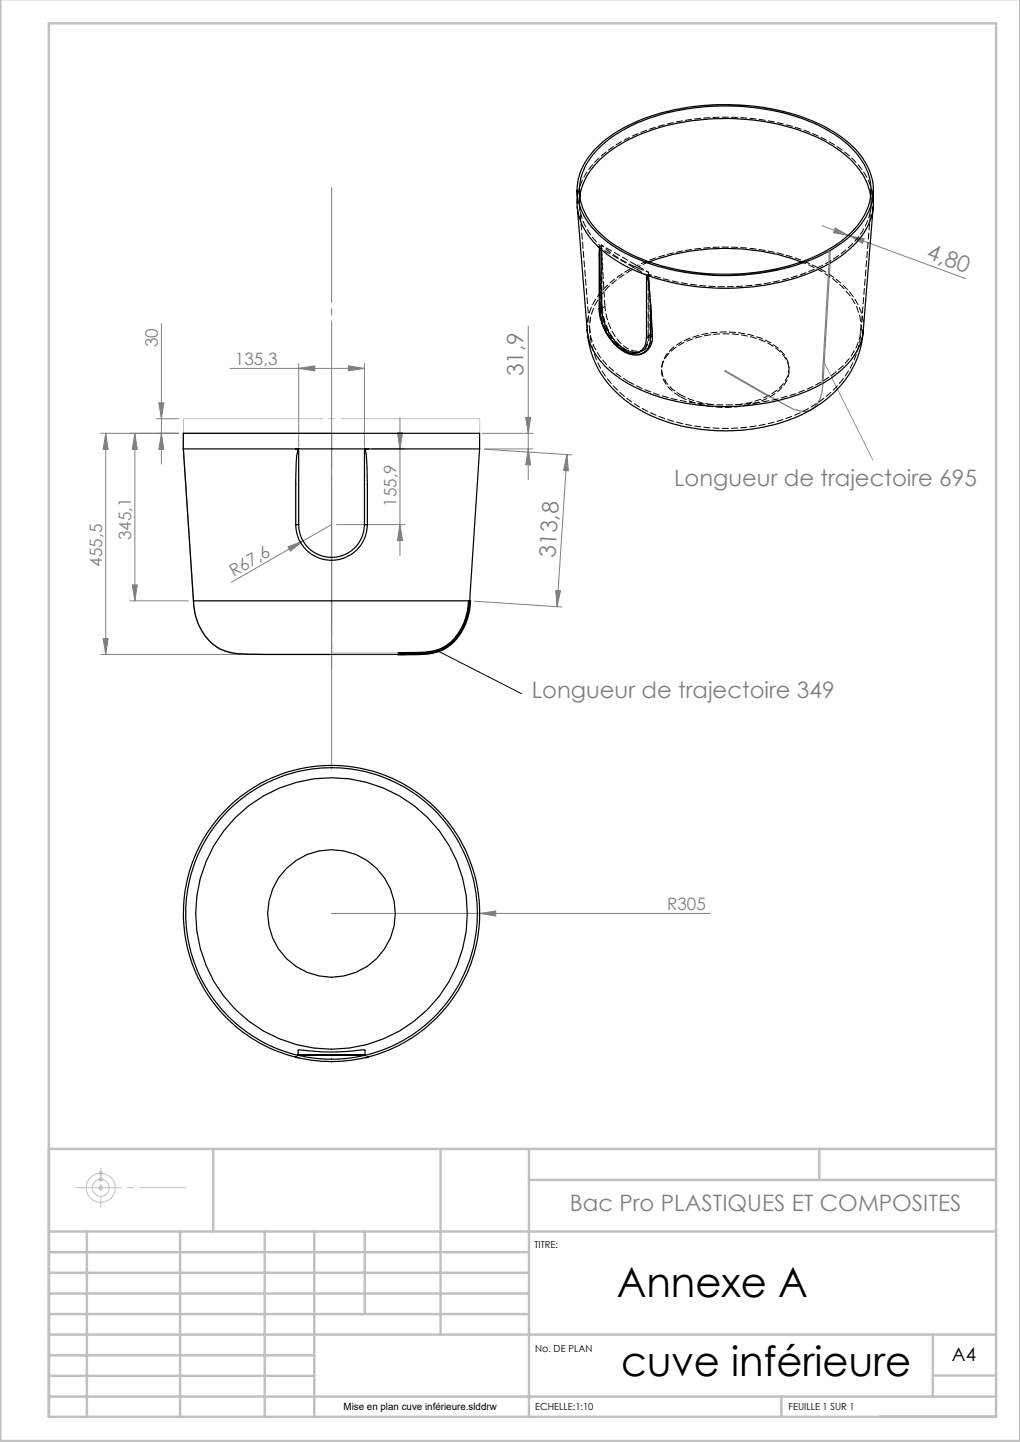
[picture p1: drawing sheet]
<svg xmlns="http://www.w3.org/2000/svg" width="210mm" height="297mm" viewBox="0 0 210 297" stroke-linecap="round" stroke-linejoin="round" font-family="sans-serif">
<g fill="none" stroke="#808080" stroke-width=".21">
<path d="M169.3 46.5l5.3 2M172 47l2.6 1.5-3-.6zM174.2 48.3h.1M174.6 48.5l.4 .1M174.6 48.5h.1M175 48.6l2.9 .6-.3 .9zM175 48.6l23.8 8.8M33.2 66.7v28.9M47.4 75.9h27.6M61.5 75.9l3.3-.6v1.1zM61.5 74.9v17.2M71.7 75.3l3.3 .6-3.3 .5z"/>
<path d="M75 74.9v17.2M108.8 67.2v31.6M169.6 74.5l10.1 20.3M21.8 89.2l.5 3.4h-1.1zM21.8 89.2v45.6M27.8 89.2l.5 3.4h-1.1zM27.8 89.2v34.6M32.2 86.3h4.6M32.7 83h1l-.5 3.3zM33.2 89.2l.5 3.4h-1zM36.8 89.2h-16.1M76.6 92.5h6.8"/>
<path d="M81.8 89.1h1.1l-.6 3.4zM82.3 86.1v28.3M99.3 89.2h10.4M99.8 92.5l17.9 1.2M99.8 92.5h9.9M108.2 86h1.1l-.5 3.2zM108.8 92.5l.5 3.2h-1.1zM116.7 93.6l-2 31.4M116.7 93.6l.3 3.4-1-.1zM59.3 112.6l3.1-1.2-2.6 2.1zM62.4 111.4l-14.8 8.5M68.3 108.1l-5.9 3.3"/>
<path d="M69.3 108.1h14.1M82.3 108.1l.6 3.2h-1.1zM20.7 134.8h33.4M21.2 131.5h1.1l-.5 3.3zM26.7 123.8h12.1M27.2 120.5h1.1l-.5 3.3zM97.7 123.8l18 1.2M114.4 121.6l1 .1-.7 3.3zM68.3 188.1h78M98.7 188.1l3.4-.5v1.1z"/>
</g>
<path d="M170.9 51.6v2.6l-1.5 24.7a6.1 6.1 0 0 1-2.5 5.5l-.8 .3-.9 .1-1.9-.5-14-8M37.7 89.2h30.6v45.6h-16.8l-3.1-.2a9.5 9.5 0 0 1-7.7-6.4l-.6-2-.3-2.4-2.1-31.3z" fill="none" stroke="#808080" stroke-width=".25"/>
<path d="M37.8 89.2v-3M98.8 89.2v-3" fill="none" stroke="#c0c0c0" stroke-width=".21" stroke-dasharray="30.5 1.3 1.3 1.3"/>
<path d="M98.8 86.2h-61" fill="none" stroke="#c0c0c0" stroke-width=".21" stroke-dasharray="30.5 1.3 1.3 1.3" stroke-dashoffset="1.9"/>
<g fill="none" stroke="#c0c0c0" stroke-width=".5">
<path d="M.1 -.1v296.9h209.9v-296.9M10.1 4.8h195v287h-195zM43.9 236.6v17M90.7 236.6v38.3M108.9 236.6v55.3M168.7 236.6v6.3M205.1 236.6h-195v55.3M10.1 253.6h195M10.1 257.9h98.8M17.9 253.6v38.3M37.1 253.6v38.3M54.5 253.6v38.3"/>
<path d="M64.7 253.6v38.3M75.1 253.6v17M108.9 243h96.2M10.1 270.6h98.8M10.1 266.4h98.8M10.1 262.1h98.8M10.1 279.1h54.6M10.1 274.9h195M192.1 274.8v12.7M10.1 287.7h195M10.1 283.4h54.6M160.9 287.5v4.3"/>
<path d="M192.1 283.3h13"/>
</g>
<path d="M68.3 123.7v14" fill="none" stroke="#808080" stroke-width=".21" stroke-dasharray="30.5 1.3 1.3 1.3" stroke-dashoffset="25.4"/>
<path d="M68.3 38.6v119.8" fill="none" stroke="#808080" stroke-width=".21" stroke-dasharray="30.5 1.3 1.3 1.3" stroke-dashoffset="6.8"/>
<g fill="#808080">
<path d="M98.7 188.1l3.4-.5v1.1z"/>
<path d="M59.3 112.6l3.1-1.2-2.6 2.1z"/>
<path d="M33.2 89.2l.5 3.4h-1zM32.7 83h1l-.5 3.3z"/>
<path d="M61.5 75.9l3.3-.6v1.1zM71.7 75.3l3.3 .6-3.3 .5z"/>
<path d="M81.8 89.1h1.1l-.6 3.4zM82.3 108.1l.6 3.2h-1.1zM27.8 89.2l.5 3.4h-1.1zM27.2 120.5h1.1l-.5 3.3zM21.8 89.2l.5 3.4h-1.1zM21.2 131.5h1.1l-.5 3.3z"/>
<path d="M116.7 93.6l.3 3.4-1-.1zM114.4 121.6l1 .1-.7 3.3z"/>
<path d="M108.2 86h1.1l-.5 3.2zM108.8 92.5l.5 3.2h-1.1z"/>
<path d="M172 47l2.6 1.5-3-.6zM175 48.6l2.9 .6-.3 .9z"/>
</g>
<g fill="none" stroke="#000" stroke-width=".25">
<path d="M118.8 39.2v2.6a12.5 12.5 0 0 0 4.4 9M122.6 30.6a32.6 32.6 0 0 1 17.2-8.2 48.9 48.9 0 0 1 29.2 3.3 20.1 20.1 0 0 1 9.8 8.9 11.3 11.3 0 0 1-2.6 12.8 30.9 30.9 0 0 1-15.9 8.2 49.3 49.3 0 0 1-30.2-2.8 20.5 20.5 0 0 1-10.1-8.8 11.1 11.1 0 0 1 2.1-12.9zM123.2 30.7a31.9 31.9 0 0 1 17-8.1 47.6 47.6 0 0 1 28.9 3.5 18.7 18.7 0 0 1 9.6 9.5 10.9 10.9 0 0 1-2.3 11 28.5 28.5 0 0 1-15.1 8.4 48.3 48.3 0 0 1-30.9-2.4 20.4 20.4 0 0 1-10-8.8 11 11 0 0 1 2.3-12.6zM179.8 39.2v2.6a12.9 12.9 0 0 1-5.1 9.7 35.4 35.4 0 0 1-18.2 7.4 50.6 50.6 0 0 1-22.9-2.1M118.9 42.6l2 25.5a13.4 13.4 0 0 0 6.3 9.5 37.8 37.8 0 0 0 20.8 6.1 40.2 40.2 0 0 0 23-5.7 14.6 14.6 0 0 0 6.6-8.9l2.2-26.5M119.4 40.5a13.5 13.5 0 0 1 5.3-8.7 36.7 36.7 0 0 1 19.4-7.1 45.4 45.4 0 0 1 26.4 4.8 17.5 17.5 0 0 1 8.2 8.7l.5 2.3M123.2 50.8l.2 .2M123.2 50.8h.1M123.4 51a28.7 28.7 0 0 0 9.8 5.7M123.4 51h.1M123.4 51l.1 .6M123.5 51.6l-.1-.2v12.2"/>
<path d="M123.5 51.6v12.2M133.1 57.1l.1-.1 .3 .9 .4 4.7M133.1 57.1v12.3M133.2 56.7l.4 .1M133.2 56.7h.1M133.2 56.7l-.1 .4M133.6 56.8h.1M133.7 53.9a45.1 45.1 0 0 1 31.2 0M123.4 63.6a10.7 10.7 0 0 0 6.2 9.4 3.6 3.6 0 0 0 2.8-.3M123.4 63.6l.1 .2M123.5 63.8a10 10 0 0 0 5.7 8.7 2.71 2.71 0 0 0 3.9-2.7v-.4M133.1 69.4h.8"/>
<path d="M133.9 62.6l.4 6.5M133.9 69.4a3.7 3.7 0 0 1-1.5 3.3M133.9 62.6v6.8M134.3 69.1a3.5 3.5 0 0 1-1.9 3.6M134.3 69.1l-.4 .3M177.7 68a20.1 20.1 0 0 1-11.1 16.6 38.6 38.6 0 0 1-27.9 2.7 26.3 26.3 0 0 1-14.3-9.4 19 19 0 0 1-3.5-9.9M37.7 92.5h23.2M37.7 92.5v-3.3h61v3.3M37.7 92.5l2.1 31.3M60.9 92.5h.1M60.9 92.5h.4M61.3 92.5h13.9"/>
<path d="M61.3 92.5h.1M61.3 92.5l.2 .6M61.5 93.1l-.2-.3-.3 2.2-.1 13.1M61.5 93.1v15M75 93.1l.2-.3 .2 1 .2 2.4v11.9M75 93.1v15M75.2 92.5h.4M75.2 92.5h.1M75.2 92.5l-.2 .6M75.6 92.5h23.1M75.6 92.5h.1M98.7 92.5l-2 31.3"/>
<path d="M60.9 108.1a7.4 7.4 0 0 0 7.4 7.3 7.4 7.4 0 0 0 7.3-7.3M60.9 108.1h.6M61.5 108.1a6.8 6.8 0 0 0 6.8 6.7 6.8 6.8 0 0 0 6.7-6.7M75 108.1h.6M39.8 123.8a11.4 11.4 0 0 0 6 10.1 20.9 20.9 0 0 0 8 .9h27.6a33 33 0 0 0 8.5-.6 10.6 10.6 0 0 0 6.7-9.3l.1-1.1M39.8 123.8h56.9M60.9 217.7h.1M60.9 217.7l.4 .1M61.3 217.8h.1M61.4 217.2v-1a55.5 55.5 0 0 0 13.7 0v1M61.4 217.2l.1 .1M61.4 217.2h13.7"/>
<path d="M61.4 217.3h13.7M75.1 217.2v.1M75.2 217.8h.1M75.6 217.7h.1M75.6 217.7l-.4 .1"/>
<circle cx="68.2" cy="188.1" r="28"/>
<circle cx="68.2" cy="188.1" r="30.5"/>
<circle cx="68.2" cy="188.1" r="13.1"/>
<circle cx="68.3" cy="188.1" r="30"/>
</g>
<g fill="none" stroke="#000" stroke-width=".21" stroke-dasharray="1.3 .6">
<path d="M123.2 50.8h.1M123.8 50.8v-.3M123.9 51.3l-.1-.5M133.5 56.1v.4M133.5 56.5l-.1 .3M120.9 67.8v.2M123.4 63.6l.1-.3M123.5 63.3l.4-.2M123.9 63.6v-.1M132.3 72.8a4.3 4.3 0 0 1-4.5-1.1 11.7 11.7 0 0 1-4.3-8.4M132.4 72.7l-.1 .1M133.5 69.2h.1"/>
<path d="M177.7 68l.1-.2"/>
</g>
<path d="M119.3 39.1v2.6M179.4 41.7v-2.6M179.8 41.7a13.4 13.4 0 0 0-5.9-10.4 39.2 39.2 0 0 0-21.8-7.1 44.8 44.8 0 0 0-25.2 5.6 16 16 0 0 0-7.9 10.1l-.2 1.8M132.2 72.3l.6-.3" fill="none" stroke="#000" stroke-width=".21" stroke-dasharray="1.3 .6" stroke-dashoffset=".3"/>
<path d="M123.8 50.5a27.9 27.9 0 0 0 9.7 5.6M133.2 56.7l-9.8-5.7M133.5 56.1l-9.7-5.6M133.6 57.9v11.3M123.9 63.5v-11.2M123.9 63.6a10.2 10.2 0 0 0 5.6 8.7 2.74 2.74 0 0 0 3.9-2.7l.1-.4" fill="none" stroke="#000" stroke-width=".21" stroke-dasharray="1.3 .6" stroke-dashoffset=".7"/>
<path d="M123.9 51.2v1.1M133.5 56.5a48.4 48.4 0 0 0 35.5-1.7 18.8 18.8 0 0 0 9.7-9.5 10.2 10.2 0 0 0 .6-4.9" fill="none" stroke="#000" stroke-width=".21" stroke-dasharray="1.3 .6" stroke-dashoffset=".6"/>
<path d="M119.4 40.4a12 12 0 0 0 4.4 10.4M133.6 57.9l-.1-1.1M152.2 83.3a15.4 15.4 0 0 0 8.1-3.2 5.1 5.1 0 0 0 0-8.4 18.9 18.9 0 0 0-16-2.8 12.2 12.2 0 0 0-7.1 4.1 5 5 0 0 0 1.2 7.1l1.6 1.2" fill="none" stroke="#000" stroke-width=".21" stroke-dasharray="1.3 .6" stroke-dashoffset=".5"/>
<path d="M123.4 52.3l.1 4.3M123.9 51.8v11.8M121.4 67.8a20.1 20.1 0 0 0 12 16.9l2 1a38.2 38.2 0 0 0 31.1-1.6 19.7 19.7 0 0 0 10.8-16.3M123.9 63.5l.6-.3M133.6 69.2l.7-.4M134.3 68.8a3.2 3.2 0 0 1-1.5 3.2 3.2 3.2 0 0 1-3.6-.2 11.4 11.4 0 0 1-4.7-8.6" fill="none" stroke="#000" stroke-width=".21" stroke-dasharray="1.3 .6" stroke-dashoffset=".4"/>
<path d="M119.3 42.5l2.1 25.5M123.9 51.3v12.3M123.9 63.1l-.4-6.5M129.6 78.7a43.6 43.6 0 0 0 30.4 3.5 29.4 29.4 0 0 0 13.5-6.8 11 11 0 0 0 3.6-10.2 13.8 13.8 0 0 0-5.6-7.7l-2.4-1.6-4.2-2M133.5 69.2v-12.4M133.6 69.2a4 4 0 0 1-.8 2.6M177.3 68l2-25.5M177.7 68.1a11.8 11.8 0 0 0-4.8-10 35.2 35.2 0 0 0-19.7-7.1 42.5 42.5 0 0 0-24.5 5 15 15 0 0 0-7.7 9.8l-.1 2.3" fill="none" stroke="#000" stroke-width=".21" stroke-dasharray="1.3 .6" stroke-dashoffset=".2"/>
<path d="M133.6 57.9l.7 10.9M123.9 63.6a10.2 10.2 0 0 0 6 8.9l1.5 .1M124.5 63.2l-.6-10.9M131.4 72.6a5.9 5.9 0 0 1-5-2.7 10.7 10.7 0 0 1-2.5-6.4M132.7 72.5a4.5 4.5 0 0 1-5.4-1.4 13.7 13.7 0 0 1-3.4-8M140 81.7a20.2 20.2 0 0 0 19.4-.5 5.6 5.6 0 0 0 2.8-6.3 9.2 9.2 0 0 0-6-5 20.6 20.6 0 0 0-16.7 1.4 5.7 5.7 0 0 0-3.1 6.3 7.4 7.4 0 0 0 3.6 4.1" fill="none" stroke="#000" stroke-width=".21" stroke-dasharray="1.3 .6" stroke-dashoffset="-.1"/>
<path d="M133.7 53.9a22.8 22.8 0 0 0-10.2 7.2 10 10 0 0 0 0 12.4l1.6 1.9 2 1.7 2.5 1.6" fill="none" stroke="#000" stroke-width=".21" stroke-dasharray="1.3 .6" stroke-dashoffset="-.2"/>
<path d="M123.5 63.3v-6.7M140 81.3l2 .9 2.3 .7 2.1 .4" fill="none" stroke="#000" stroke-width=".21" stroke-dasharray="1.3 .6" stroke-dashoffset=".1"/>
<path d="M132.8 71.8l-.6 .5-.8 .3" fill="none" stroke="#000" stroke-width=".21" stroke-dasharray="1.3 .6" stroke-dashoffset=".9"/>
<path d="M96.7 123.6a11.8 11.8 0 0 1-5.2 9.8 13.6 13.6 0 0 1-7.2 1.2l-2.4 .1" fill="none" stroke="#000" stroke-width=".69" stroke-linecap="butt"/>
<path d="M170.7 51.6v2.6l-1.5 24.8M149.1 76.4l9.3 5.4" fill="none" stroke="#808080" stroke-width=".25"/>
<path d="M68.6 134.5h13.1" fill="none" stroke="#c0c0c0" stroke-width=".26"/>
<path d="M90 134l17.4 8.9" fill="none" stroke="#000" stroke-width=".21"/>
<g fill="none" stroke="#c0c0c0" stroke-width=".21">
<path d="M20.2 241.6h1M20.2 242.9h1M20.2 244.6h1M20.4 241.3l.7 .7M20.4 242.5l.7 .7M20.4 244.3l.7 .7M20.7 241.1v1M20.7 242.4v1M20.7 244.1v1M21.1 241.3l-.7 .7M21.1 242.5l-.7 .7M21.1 244.3l-.7 .7"/>
<circle cx="20.7" cy="244.6" r="3"/>
<circle cx="20.7" cy="244.6" r="1.74"/>
</g>
<path d="M15.5 244.6h22.7" fill="none" stroke="#c0c0c0" stroke-width=".21" stroke-dasharray="30.5 1.3 1.3 1.3" stroke-dashoffset="21"/>
<path d="M20.8 240.6v8" fill="none" stroke="#c0c0c0" stroke-width=".21" stroke-dasharray="30.5 1.3 1.3 1.3" stroke-dashoffset="28.4"/>
<g font-size="8.5">
<text x="127" y="267.1">Annexe A</text>
<text x="127.9" y="283.5">cuve inférieure</text>
</g>
<g font-size="4.7" fill="#808080">
<text x="190.5" y="53.2" transform="rotate(20 190.5 53.2)">4,80</text>
<text x="107.8" y="77.5" transform="rotate(-90 107.8 77.5)">31,9</text>
<text x="138.8" y="100.1">Longueur de trajectoire 695</text>
<text x="114.3" y="115" transform="rotate(-86 114.3 115)">313,8</text>
<text x="109.5" y="143.8">Longueur de trajectoire 349</text>
<text x="117.3" y="249.5">Bac Pro PLASTIQUES ET COMPOSITES</text>
</g>
<text font-size="3.9" x="196" y="280.4">A4</text>
<g font-size="3.5" fill="#808080">
<text x="32.5" y="71.5" transform="rotate(-90 32.5 71.5)">30</text>
<text x="48.4" y="75.1">135,3</text>
<text x="81.6" y="104.4" transform="rotate(-90 81.6 104.4)">155,9</text>
<text x="27" y="111.2" transform="rotate(-90 27 111.2)">345,1</text>
<text x="21" y="116.7" transform="rotate(-90 21 116.7)">455,5</text>
<text x="48.1" y="118.8" transform="rotate(-30 48.1 118.8)">R67,6</text>
<text x="137.3" y="187.4">R305</text>
</g>
<text font-size="2.1" x="70.7" y="290.5">Mise en plan cuve inférieure.slddrw</text>
<g font-size="2">
<text x="110.1" y="257.1">TITRE:</text>
<text x="110.2" y="278.5">No. DE PLAN</text>
<text x="110.2" y="290.5">ECHELLE:1:10</text>
<text x="162.4" y="290.4">FEUILLE 1 SUR 1</text>
</g>
</svg>
